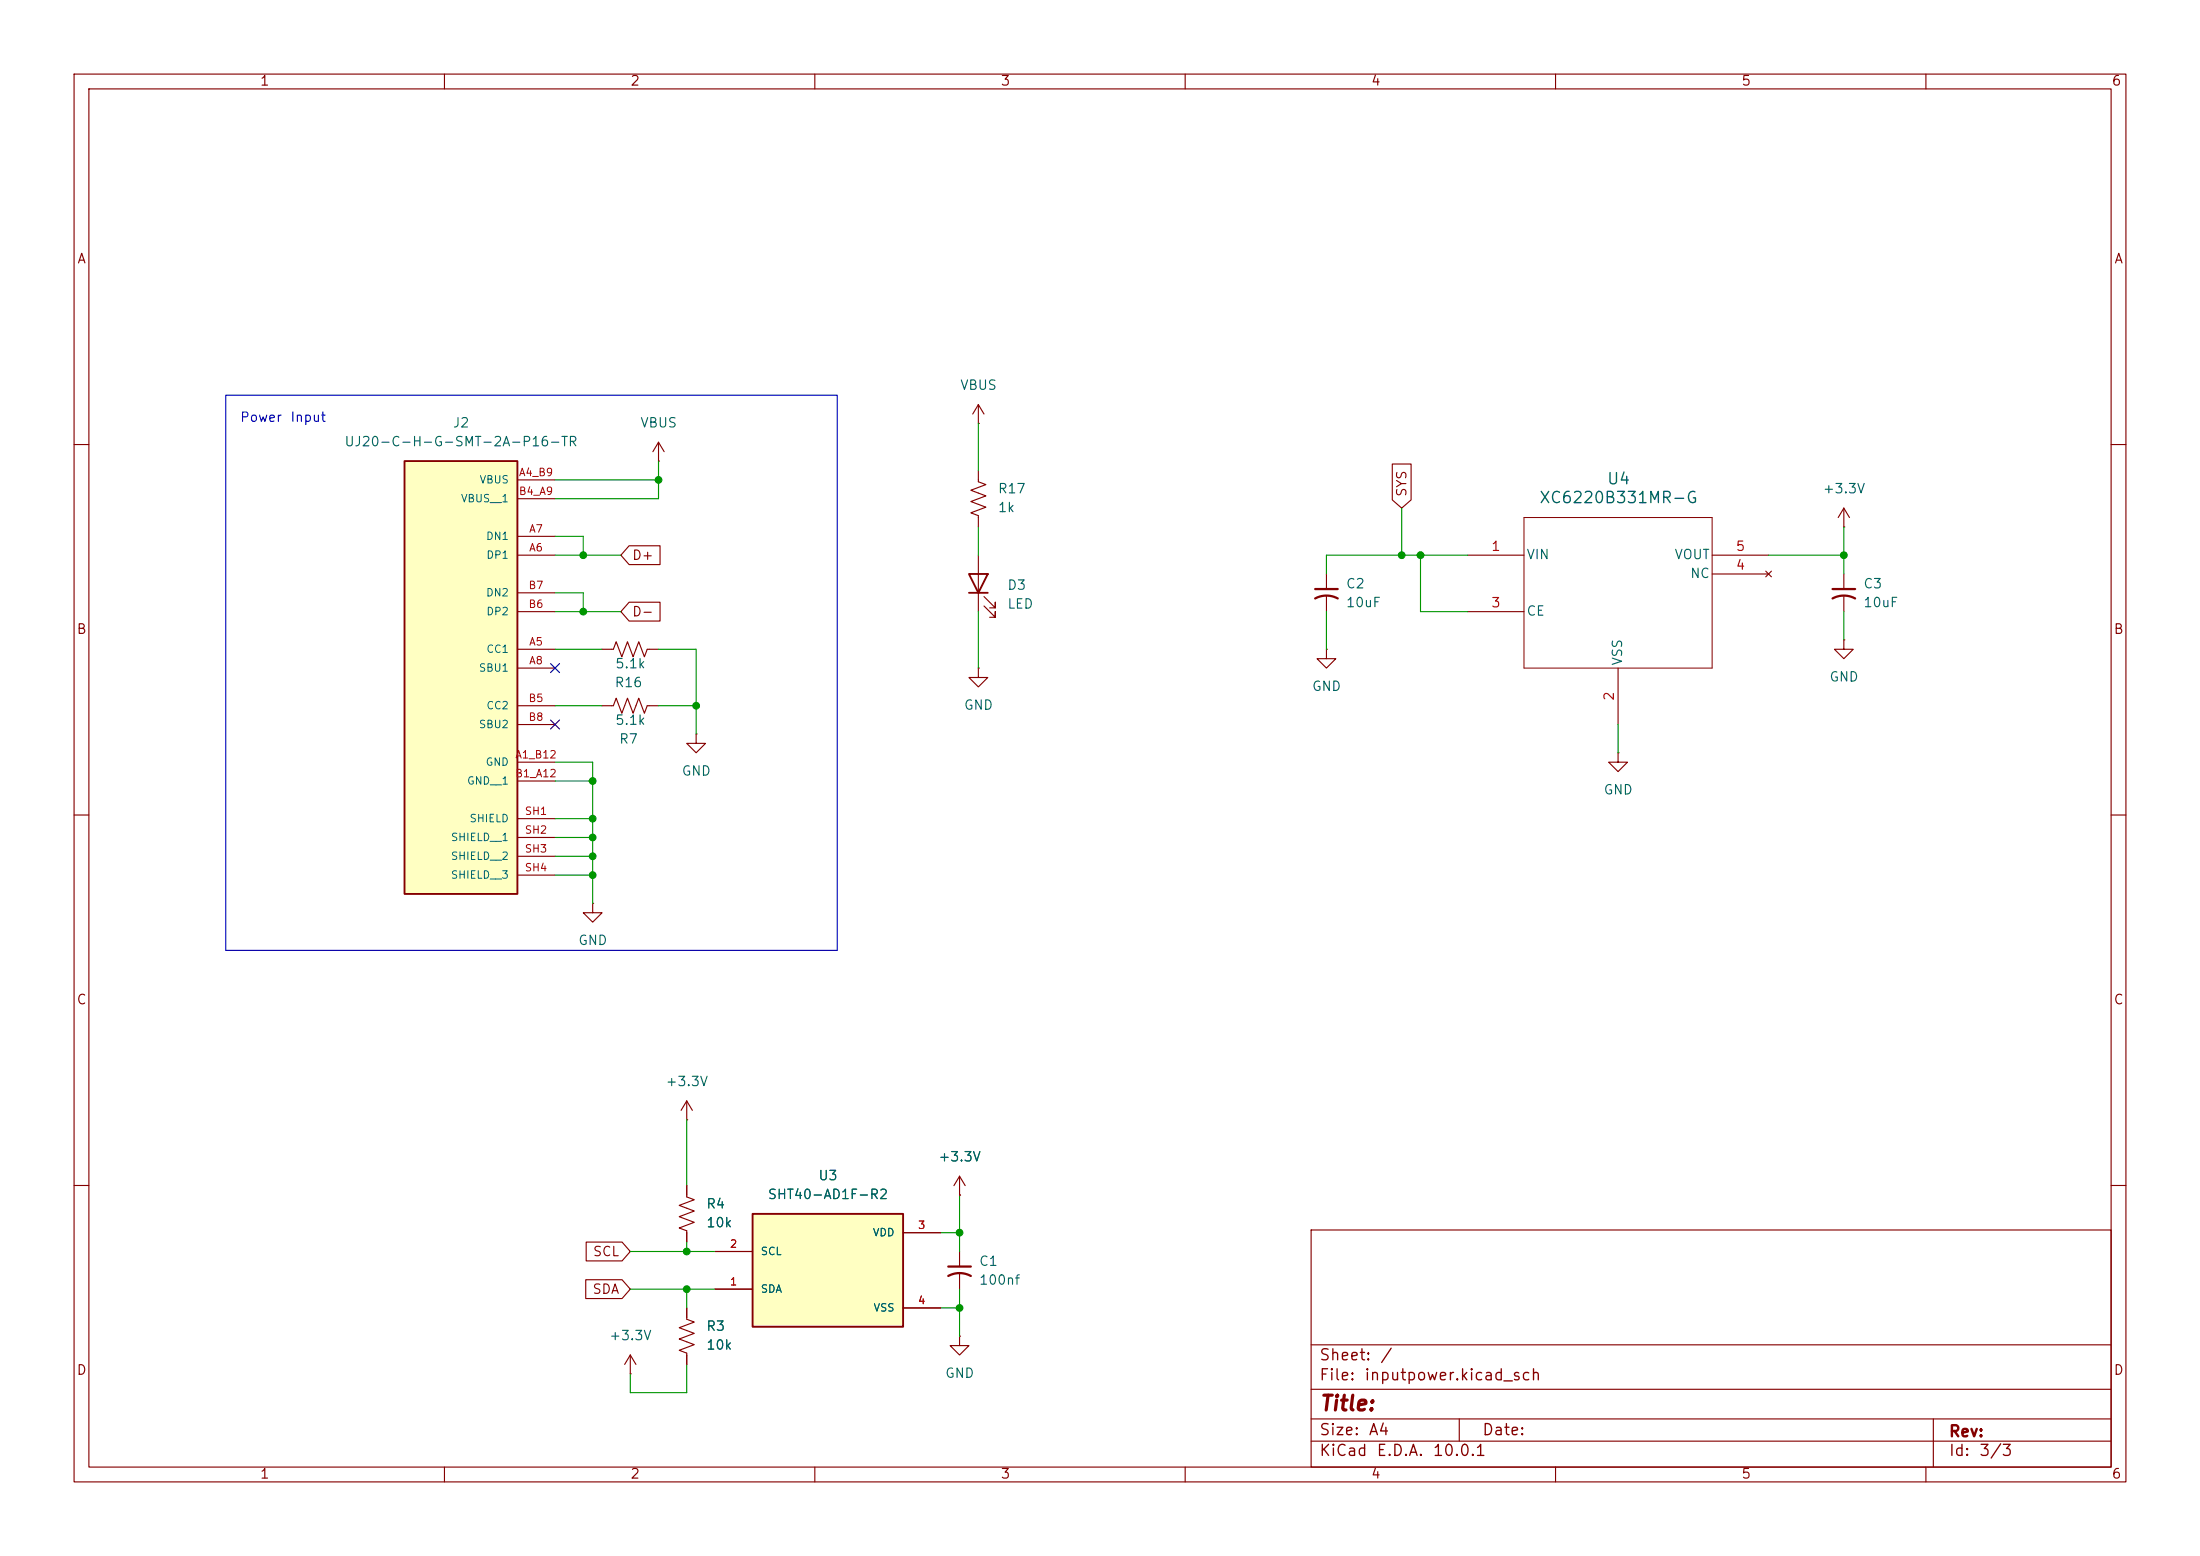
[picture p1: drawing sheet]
<svg xmlns="http://www.w3.org/2000/svg" width="297mm" height="210mm" viewBox="0 0 297 210" stroke-linecap="round" stroke-linejoin="round" font-family="sans-serif">
<g fill="none" stroke="#840000" stroke-width=".15">
<path d="M10 10h277v190h-277zM12 12h273v186h-273zM60 10v2M110 10v2M160 10v2M210 10v2M260 10v2M88.9 59.7l-.8 1.3M88.9 59.7l.8 1.3M88.9 59.7v2.5M10 60h2M88.9 62.2h.1"/>
<path d="M285 60h2M94 99.1v1.2h1.2l-1.2 1.3-1.3-1.3h1.3M94 99.1h.1M10 110h2M285 110h2M10 160h2M92.7 160v1.5l1 .4-2 .8 2 .7-2 .8 2 .8-2 .7 1 .4v1.5M177 166h108v32h-108zM285 160h2M60 198v2M110 198v2M129.5 180.3v1.3h1.3l-1.3 1.3-1.2-1.3h1.2"/>
<path d="M129.5 180.3h.1M160 198v2M177 194.5h108M177 191.5h108M177 187.5h108M177 181.5h108M197 191.5v3M210 198v2M260 198v2M261 191.5v6.5"/>
</g>
<path d="M54.6 62.2h15.2v58.5h-15.2z" fill="#ffffc2"/>
<path d="M54.6 62.2h15.2v58.5h-15.2z" fill="none" stroke="#840000" stroke-width=".25"/>
<g fill="none" stroke="#840000" stroke-width=".15">
<path d="M69.8 64.8h5.1M69.8 74.9h5.1M69.8 72.4h5.1M69.8 67.3h5.1M248.9 71.1h.1M248.9 68.6l-.7 1.3M248.9 68.6l.8 1.3M248.9 68.6v2.5M69.8 87.6h5.1M69.8 90.2h5.1M69.8 95.3h5.1M69.8 82.6h5.1"/>
<path d="M69.8 80h5.1M69.8 97.8h5.1M81.3 87.6h1.5l.4-1 .7 2 .8-2 .8 2 .7-2 .8 2 .4-1h1.5M81.3 95.3h1.5l.4-1.1 .7 2.1 .8-2.1 .8 2.1 .7-2.1 .8 2.1 .4-1h1.5M69.8 102.9h5.1M69.8 105.4h5.1M69.8 110.5h5.1M69.8 113h5.1M69.8 115.6h5.1M69.8 118.1h5.1M80 121.9v1.3h1.3l-1.3 1.3-1.3-1.3h1.3M80 121.9h.1"/>
<path d="M92.7 151.1h.1M92.7 148.6l-.8 1.3M92.7 148.6l.8 1.3M92.7 148.6v2.5M129.5 158.8v2.5M129.5 158.8l-.7 1.2M129.5 158.8l.8 1.2M92.7 176.5v1.6l1 .3-2 .8 2 .8-2 .7 2 .8-2 .7 1 .4v1.6M129.5 161.3h.1M129.5 168.9v2M129.5 172v2M85.1 185.4h.1"/>
<path d="M85.1 182.9l-.8 1.3M85.1 182.9l.8 1.3M85.1 182.9v2.5"/>
</g>
<path d="M128 172.2a3.2 3.2 0 0 1 3.1 0M128 170.9h3.1" fill="none" stroke="#840000" stroke-width=".3"/>
<path d="M101.6 163.8h20.3v15.3h-20.3z" fill="#ffffc2"/>
<path d="M130.8 77.5h2.5l-1.2 2.5zM130.8 80h2.5M101.6 163.8h20.3v15.3h-20.3z" fill="none" stroke="#840000" stroke-width=".25"/>
<g fill="none" stroke="#840000" stroke-width=".15">
<path d="M132.1 57.2h.1M132.1 54.6l-.8 1.3M132.1 54.6l.7 1.3M132.1 54.6v2.6M84.9 73.7h4.2v2.5h-4.2l-1.1-1.3zM132.1 63.5v1.5l1 .4-2 .8 2 .7-2 .8 2 .8-2 .7 1 .4v1.5M132.1 74.9v7.7M179.1 77.5v2M188 62.6h2.5v4.9l-1.3 1.1-1.2-1.1zM198.1 74.9h7.6M231.1 74.9h7.7M231.1 77.5h7.7"/>
<path d="M238.4 77.1l.7 .8M239.1 77.1l-.7 .8M248.9 77.5v2M84.9 81.3h4.2v2.5h-4.2l-1.1-1.2zM132.1 90.2v1.2h1.2l-1.2 1.3-1.3-1.3h1.3M132.1 90.2h.1M132.8 81.8l1.6 1.5v-.7v.7h-.8M132.8 80.5l1.6 1.5v-.7v.7h-.8M179.1 87.6v1.3h1.2l-1.2 1.3-1.3-1.3h1.3M179.1 87.6h.1M179.1 80.5v2.1M198.1 82.6h7.6"/>
<path d="M218.4 90.2v7.6M248.9 86.4v1.2h1.3l-1.3 1.3-1.3-1.3h1.3M248.9 86.4h.1M248.9 80.5v2.1M218.4 101.6v1.3h1.3l-1.3 1.2-1.2-1.2h1.2M218.4 101.6h.1M79.1 172.7h4.9l1.1 1.3-1.1 1.3h-4.9zM79.1 167.6h4.9l1.1 1.3-1.1 1.3h-4.9zM92.7 160v1.3M92.7 166.4v1.2M92.7 176.5v1.3M96.5 174h5.1"/>
<path d="M96.5 168.9h5.1M121.9 166.4h5.1M121.9 176.5h5.1M129.5 161.3h.1M92.7 182.9v1.3"/>
</g>
<path d="M205.7 69.9h25.4v20.3h-25.4z" fill="none" stroke="#840000" stroke-width=".14"/>
<path d="M177.5 79.5h3.1M247.4 79.5h3M177.5 80.8a3.2 3.2 0 0 1 3.1 0M247.4 80.8a3.2 3.2 0 0 1 3 0" fill="none" stroke="#840000" stroke-width=".3"/>
<g fill="none" stroke="#009600" stroke-width=".15">
<path d="M132.1 57.2v6.3M74.9 74.9h8.9M74.9 72.4h3.8v2.5M74.9 64.8h14M88.9 62.2v5.1h-14M132.1 71.1v3.8M189.2 68.6v6.3M191.8 74.9v7.7h6.3M198.1 74.9h-19v2.6M238.8 74.9h10.1M248.9 71.1v6.4M74.9 82.6h8.9"/>
<path d="M74.9 87.6h6.4M74.9 80h3.8v2.6M74.9 95.3h6.4M88.9 87.6h5.1v11.5M88.9 95.3h5.1M132.1 82.6v7.6M179.1 82.6v5M218.4 97.8v3.8M248.9 82.6v3.8M74.9 102.9h5.1v19M74.9 105.4h5.1M74.9 118.1h5.1"/>
<path d="M74.9 115.6h5.1M74.9 110.5h5.1M74.9 113h5.1M92.7 151.1v8.9M85.1 174h11.4M85.1 168.9h11.4M92.7 167.6v1.3M92.7 174v2.5M127 166.4h2.5M127 176.5h2.5M129.5 161.3v7.6M129.5 174v6.3"/>
<path d="M92.7 184.2v3.8h-7.6v-2.6"/>
</g>
<path d="M74.3 97.2l1.2 1.2M74.3 89.6l1.2 1.2M75.5 97.2l-1.2 1.2M75.5 89.6l-1.2 1.2" fill="none" stroke="#000084" stroke-width=".15"/>
<path d="M30.5 53.3h82.5v75h-82.5z" fill="none" stroke="#0000c2" stroke-width=".15"/>
<g fill="#009600" stroke="#009600" stroke-width=".14">
<circle cx="80" cy="105.4" r=".46"/>
<circle cx="78.7" cy="82.6" r=".46"/>
<circle cx="78.7" cy="74.9" r=".46"/>
<circle cx="88.9" cy="64.8" r=".46"/>
<circle cx="129.5" cy="166.4" r=".46"/>
<circle cx="129.5" cy="176.5" r=".46"/>
<circle cx="92.7" cy="174" r=".46"/>
<circle cx="92.7" cy="168.9" r=".46"/>
<circle cx="80" cy="110.5" r=".46"/>
<circle cx="80" cy="118.1" r=".46"/>
<circle cx="80" cy="113" r=".46"/>
<circle cx="80" cy="115.6" r=".46"/>
<circle cx="189.2" cy="74.9" r=".46"/>
<circle cx="191.8" cy="74.9" r=".46"/>
<circle cx="248.9" cy="74.9" r=".46"/>
<circle cx="94" cy="95.3" r=".46"/>
</g>
<text font-size="2" fill="#840000" x="178" y="190.9">Title:</text>
<g font-size="1.5" fill="#006464">
<text x="216.8" y="65.8">U4</text>
<text x="207.7" y="68.3">XC6220B331MR-G</text>
</g>
<g font-size="1.5" fill="#840000">
<text x="178" y="184">Sheet:</text>
<text x="186.2" y="184">/</text>
<text x="178" y="186.7">File:</text>
<text x="184.1" y="186.7">inputpower.kicad_sch</text>
<text x="178" y="196.9">KiCad</text>
<text x="178" y="194.1">Size:</text>
<text x="184.7" y="194.1">A4</text>
<text x="185.7" y="196.9">E.D.A.</text>
<text x="193.3" y="196.9">10.0.1</text>
<text x="200" y="194.1">Date:</text>
<text x="263" y="194.3">Rev:</text>
<text x="263" y="196.9">Id:</text>
<text x="267.1" y="196.9">3/3</text>
</g>
<g font-size="1.3" fill="#840000">
<text x="35" y="11.9">1</text>
<text x="85" y="11.9">2</text>
<text x="135" y="11.9">3</text>
<text x="185" y="11.9">4</text>
<text x="235" y="11.9">5</text>
<text x="285" y="11.9">6</text>
<text x="10.3" y="35.9">A</text>
<text x="285.3" y="35.9">A</text>
<text x="190.2" y="67.2" transform="rotate(-90 190.2 67.2)">SYS</text>
<text x="85.2" y="75.9">D+</text>
<text x="85.2" y="83.5">D-</text>
<text x="10.3" y="85.9">B</text>
<text x="285.3" y="85.9">B</text>
<text x="10.3" y="135.9">C</text>
<text x="285.3" y="135.9">C</text>
<text x="80" y="169.9">SCL</text>
<text x="79.9" y="174.9">SDA</text>
<text x="10.3" y="185.9">D</text>
<text x="285.3" y="185.9">D</text>
<text x="35" y="199.9">1</text>
<text x="85" y="199.9">2</text>
<text x="135" y="199.9">3</text>
<text x="185" y="199.9">4</text>
<text x="235" y="199.9">5</text>
<text x="285" y="199.9">6</text>
</g>
<g font-size="1.3" fill="#006464">
<text x="129.5" y="52.9">VBUS</text>
<text x="61" y="58">J2</text>
<text x="86.3" y="58">VBUS</text>
<text x="46.4" y="60.6">UJ20-C-H-G-SMT-2A-P16-TR</text>
<text x="134.6" y="66.9">R17</text>
<text x="134.6" y="69.4">1k</text>
<text x="246" y="66.9">+3.3V</text>
<text x="206" y="75.8">VIN</text>
<text x="226" y="75.8">VOUT</text>
<text x="135.9" y="79.9">D3</text>
<text x="135.9" y="82.5">LED</text>
<text x="181.6" y="79.7">C2</text>
<text x="181.6" y="82.3">10uF</text>
<text x="206" y="83.4">CE</text>
<text x="228.1" y="78.3">NC</text>
<text x="251.5" y="79.7">C3</text>
<text x="251.5" y="82.3">10uF</text>
<text x="219.3" y="89.9" transform="rotate(-90 219.3 89.9)">VSS</text>
<text x="82.9" y="93.1">R16</text>
<text x="83" y="90.5">5.1k</text>
<text x="177" y="93.6">GND</text>
<text x="246.9" y="92.3">GND</text>
<text x="83" y="98.1">5.1k</text>
<text x="83.5" y="100.7">R7</text>
<text x="130" y="96.1">GND</text>
<text x="91.9" y="105">GND</text>
<text x="216.4" y="107.5">GND</text>
<text x="78" y="127.9">GND</text>
<text x="89.8" y="146.9">+3.3V</text>
<text x="110.4" y="159.6">U3</text>
<text x="126.6" y="157.1">+3.3V</text>
<text x="95.3" y="163.4">R4</text>
<text x="95.3" y="166">10k</text>
<text x="103.6" y="162.2">SHT40-AD1F-R2</text>
<text x="132.1" y="171.2">C1</text>
<text x="132.1" y="173.7">100nf</text>
<text x="95.3" y="179.9">R3</text>
<text x="82.1" y="181.2">+3.3V</text>
<text x="95.3" y="182.5">10k</text>
<text x="127.5" y="186.3">GND</text>
</g>
<g font-size="1.3" fill="#0000c2">
<text x="32.3" y="57.3">Power</text>
<text x="39.1" y="57.3">Input</text>
</g>
<g font-size="1.3" fill="#a90000">
<text x="201.2" y="74.7">1</text>
<text x="234.2" y="77.2">4</text>
<text x="234.2" y="74.7">5</text>
<text x="201.2" y="82.3">3</text>
<text x="218.2" y="94.7" transform="rotate(-90 218.2 94.7)">2</text>
</g>
<g font-size="1" fill="#006464">
<text x="64.7" y="65.5">VBUS</text>
<text x="62.1" y="68">VBUS__1</text>
<text x="65.5" y="73.1">DN1</text>
<text x="65.6" y="75.7">DP1</text>
<text x="65.5" y="80.7">DN2</text>
<text x="65.6" y="83.3">DP2</text>
<text x="65.6" y="88.4">CC1</text>
<text x="64.6" y="90.9">SBU1</text>
<text x="65.6" y="96">CC2</text>
<text x="64.6" y="98.5">SBU2</text>
<text x="63" y="106.1">GND__1</text>
<text x="65.5" y="103.6">GND</text>
<text x="60.8" y="113.8">SHIELD__1</text>
<text x="63.3" y="111.2">SHIELD</text>
<text x="60.8" y="116.3">SHIELD__2</text>
<text x="60.8" y="118.8">SHIELD__3</text>
<text x="117.7" y="167.1">VDD</text>
<text x="102.6" y="169.6">SCL</text>
<text x="102.6" y="174.7">SDA</text>
<text x="117.8" y="177.3">VSS</text>
</g>
<g font-size="1" fill="#a90000">
<text x="70" y="64.5">A4_B9</text>
<text x="70" y="67.1">B4_A9</text>
<text x="71.3" y="74.7">A6</text>
<text x="71.3" y="72.1">A7</text>
<text x="71.3" y="82.3">B6</text>
<text x="71.3" y="79.8">B7</text>
<text x="71.3" y="87.4">A5</text>
<text x="71.3" y="89.9">A8</text>
<text x="71.3" y="95">B5</text>
<text x="71.3" y="97.5">B8</text>
<text x="69.5" y="102.6">A1_B12</text>
<text x="69.5" y="105.2">B1_A12</text>
<text x="70.8" y="110.2">SH1</text>
<text x="70.8" y="112.8">SH2</text>
<text x="70.8" y="115.3">SH3</text>
<text x="70.8" y="117.9">SH4</text>
<text x="123.8" y="166.1">3</text>
<text x="98.4" y="173.7">1</text>
<text x="98.4" y="168.7">2</text>
<text x="123.8" y="176.3">4</text>
</g>
</svg>
